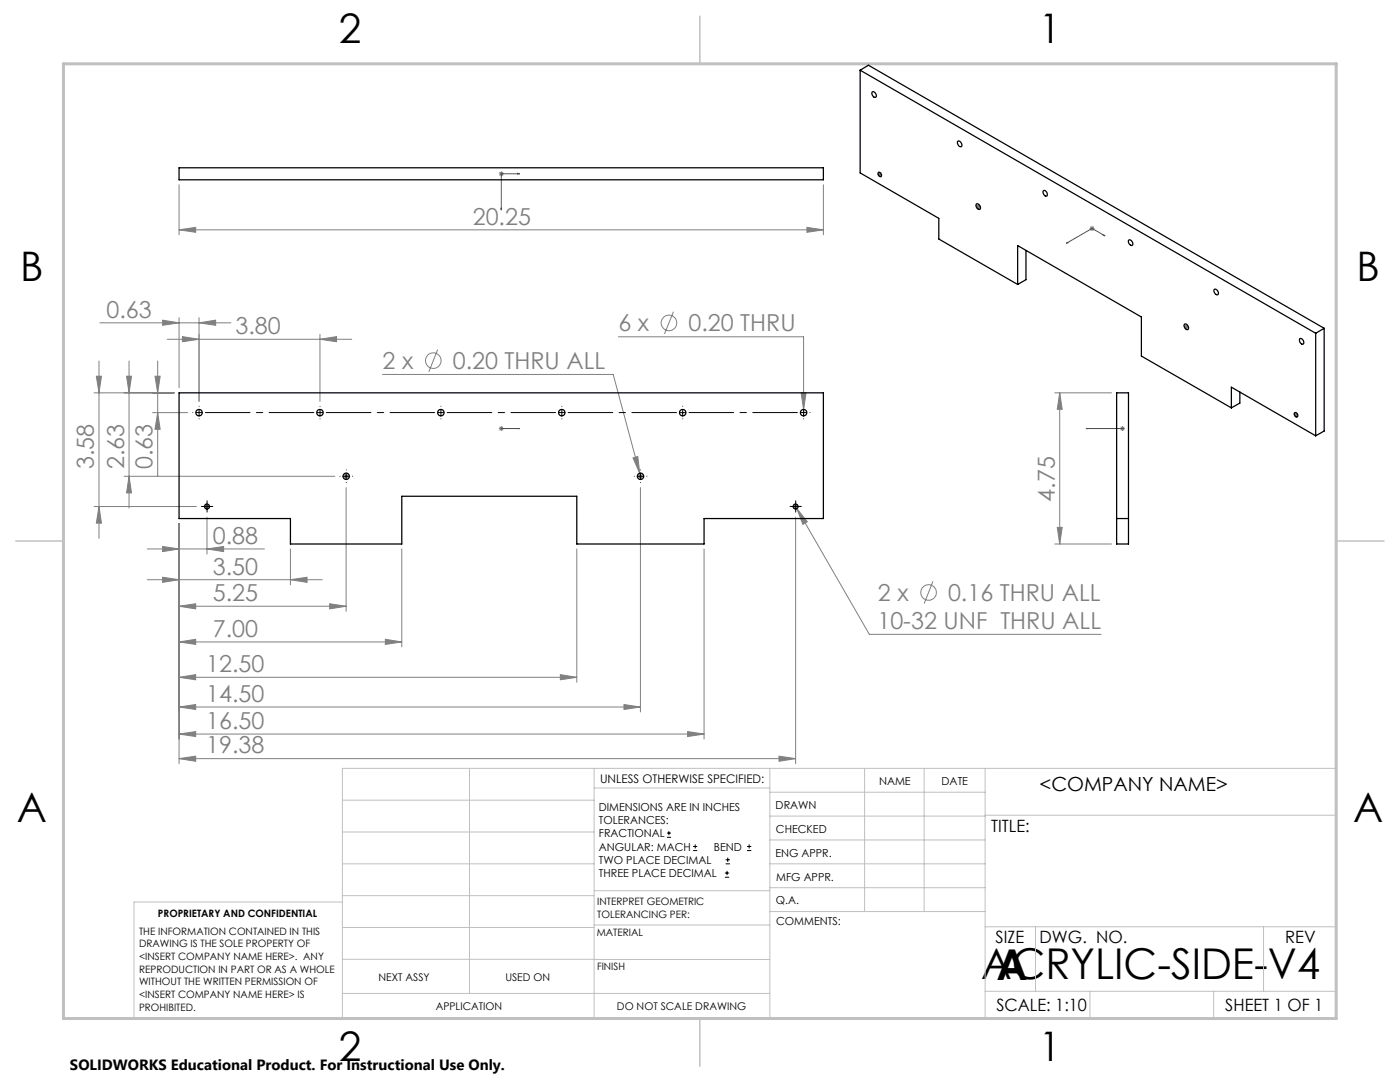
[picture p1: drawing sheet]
<svg xmlns="http://www.w3.org/2000/svg" width="279mm" height="216mm" viewBox="0 0 279 216" stroke-linecap="round" stroke-linejoin="round" font-family="sans-serif">
<g fill="none" stroke="#808080" stroke-width=".2">
<path d="M35.7 36.9v9.9M99.6 34.7h.9M99.7 34.3l.7 .7M100 34.2v1M100.4 34.3l-.7 .7M164.3 36.9v9.9M175.1 34.8h1M175.2 34.5l.7 .7M175.6 34.3v1M175.9 34.5l-.7 .7M35.7 45.9l3.4-.5v1zM35.7 45.9h128.6"/>
<path d="M161 45.4l3.3 .5-3.3 .5zM194.7 41.2h1M194.9 40.9l.7 .7M195.2 40.7v1M195.6 40.9l-.7 .7M217.5 45.6h.9M217.6 45.2l.7 .8M217.9 45.1v1M218.3 45.2l-.7 .8M18.8 78.4h15.9M19.2 75.1h1l-.4 3.3zM19.8 72v35.4"/>
<path d="M19.9 64.4h26.2M25.3 75.1h.9l-.4 3.3zM25.8 72v29.4M30.9 75.1h1.1l-.5 3.3zM31.5 72v23M32.5 63.9l3.2 .5-3.2 .5zM33.4 67.7h36.8M35.7 63.4v14M36.4 67.2l3.3 .5-3.3 .5zM39.7 64.4l3.3-.5v1zM39.7 63.4v16.7M63.9 67.7l3.3-.5v1z"/>
<path d="M63.9 66.7v13.4M76.3 74.7h46.1l5.3 19.7M87.3 69.7l-1.7 4.5M123.4 67.2h37v15.8M134.4 62.2l-1.8 4.4M159.9 78.4h1l-.5 3.3zM210.5 78.4h11.3M211.5 78.4v30.1M211.5 78.4l.5 3.3h-1zM236.3 65.2h.9M236.4 64.8l.7 .7M236.7 64.7v1"/>
<path d="M237.1 64.8l-.7 .7M24.8 95h42M25.8 95l.4 3.4h-.9zM30.4 82.3h7.1M31.5 82.3l.5 3.4h-1.1zM68.6 95h1M68.7 94.7l.7 .7M69.1 94.5v1M69.1 97.3v24.7M69.4 94.7l-.7 .7M99.6 85.5h.9M99.7 85.2l.7 .7"/>
<path d="M100 85v1M100.4 85.2l-.7 .7M126.3 91.4l1-.3 .4 3.3zM127.3 95h1M127.5 94.7l.7 .7M127.7 94.4l.3 1.3M127.8 94.5v1M127.8 97.3v44.8M128.2 94.7l-.7 .7M223.5 85.5h1M223.7 85.2l.7 .7M224 85v1"/>
<path d="M224.4 85.2l-.7 .7M258.2 82.8h1M258.3 82.4l.7 .7M258.7 82.3v1M259 82.4l-.7 .7M18.8 101.1h20.4M19.8 101.1l.4 3.3h-1zM29.4 109.5h23.4M29.4 115.7h34.9M32.5 109l3.2 .5-3.2 .6zM32.5 115.2l3.2 .5-3.2 .5zM35.7 104.5v47.9"/>
<path d="M40.8 101.1h1M41 100.7l.7 .7M41.3 109.5l3.3-.5v1.1zM41.3 103.2v7.4M41.3 100.6v1M41.7 100.7l-.7 .7M58 115.7l3.3-.5v1zM58 109.5v7.2M80.2 109.5v19.6M115.1 109.5v26.6M140.5 109.5v38M158.3 101.1h1"/>
<path d="M158.4 100.7l.7 .7M158.5 100.6l.5 .9M158.8 103.2v49.2M158.8 100.6v1M159 101.5l2.1 2.6-.9 .5zM159 101.5l14.5 25.1h46.2M159.1 100.7l-.7 .7M186.2 116l-1.8 4.4M210.5 108.5h11.3M211 105.2h1l-.5 3.3zM35.7 128.1l3.4-.5v1zM35.7 135.1l3.4-.5v1z"/>
<path d="M35.7 121l3.4-.5v1zM35.7 128.1h44.5M35.7 135.1h79.4M35.7 121h33.4M65.8 120.5l3.3 .5-3.3 .5zM76.9 127.6l3.3 .5-3.3 .5zM111.8 134.6l3.3 .5-3.3 .5zM35.7 146.5l3.4-.5v1zM35.7 141.1l3.4-.5v1zM35.7 151.4l3.4-.5v1zM35.7 146.5h104.8M35.7 141.1h92.1"/>
<path d="M35.7 151.4h123.1M124.5 140.6l3.3 .5-3.3 .5zM137.2 146l3.3 .5-3.3 .5zM155.5 150.9l3.3 .5-3.3 .5z"/>
<circle cx="86.5" cy="72" r="1.55"/>
<circle cx="133.5" cy="64.4" r="1.56"/>
<circle cx="185.3" cy="118.2" r="1.56"/>
</g>
<g fill="none" stroke="#000" stroke-width=".2">
<path d="M68.5 95h1.2M69.1 94.4v1.3M127.2 95h1.2M127.8 94.4v1.3M135.6 82.3h1.3M136.2 81.7v1.3M40.7 101.1h1.2M41.3 100.4v1.3M158.2 101.1h1.2M158.8 100.4v1.3M133.1 167.1h.8M133.1 166.2h.8"/>
<path d="M133.5 165.8v.9M138.3 169.7h.8M138.3 168.9h.8M138.7 168.5v.8M144.7 175h.8M144.7 174.2h.8M144.8 172.4h.9M144.8 171.6h.9M145.1 173.8v.8M145.2 171.1v.9M149.1 169.7h.8M149.1 168.9h.8"/>
<path d="M149.5 168.5v.8"/>
</g>
<g fill="none" stroke="#00f" stroke-width=".2">
<path d="M103.3 34.6l.4 .1h-.4zM103.7 34.7h-3.7v7.2M99.9 41.6h.2l-.1 .3zM212.8 48.5l.2-.1h.1zM220.2 47l.1-.1 .2 .2zM220.5 47.1l-2.6-1.5-5.1 2.9M99.9 85.5h.2zM100 85.5h.1M100 85.5h3.7M103.7 85.5h-.4h.4M216.8 85.5h.3h-.3M216.8 85.5h7.2"/>
<path d="M223.9 85.5h.2zM224 85.5h.1"/>
</g>
<g fill="none" stroke="#c0c0c0" stroke-width=".2">
<path d="M68.3 159.7h50.3M93.7 153.3v44.9M118.6 153.3v49.9M118.6 157.2h35M153.6 153.3v49.9M153.6 158.1h43M172.5 153.3v28.6M184.4 153.3v28.6M196.6 153.3v49.9M68.3 180h-41.6v23.2h240v-49.9h-198.4v49.9M68.3 166h50.3M68.3 178.7h50.3"/>
<path d="M68.3 172.4h50.3M118.6 177.7h35M153.6 162.8h43M153.6 177.1h43M153.6 172.4h43M153.6 167.6h43M196.6 162.7h70.1M68.3 198.2h85.3M68.3 191.4l85.3 .1M68.3 185.1h50.3M118.6 184.6h35M153.6 181.9h43"/>
<path d="M196.6 184.9h70.1M196.6 197.8h70.1M206.7 184.9v12.9M217.5 197.8v5.4M242.2 197.8v5.4M252.2 184.9v12.9"/>
</g>
<path d="M139.7 3.2v9.5M3.1 107.9h9.6M266.7 107.9h9.5M139.7 203.2v9.6" fill="none" stroke="#c0c0c0" stroke-width=".3"/>
<path d="M12.7 12.7h254v190.5h-254z" fill="none" stroke="#c0c0c0" stroke-width=".6"/>
<g fill="none" stroke="#000" stroke-width=".2" stroke-dasharray="15.2 1.3 1.3 1.3">
<path d="M38.5 82.3h.1M39.7 82.3v-.6M39.7 82.3h-.6M39.7 82.3v.6M39.7 82.3h.7M39.7 81.1h.1M39.7 83.6h.1M63.9 82.3v-.6M63.9 82.3h-.7M63.9 82.3v.6M63.9 82.3h.6M63.9 81.1h.1"/>
<path d="M63.9 83.6h.1M67.9 95h-.1M69.1 93.8h.1M69.1 96.3h.1M70.4 95h.1M88 82.3v-.6M88 82.3h-.6M88 82.3v.6M88 82.3h.6M88 81.1h.1M88 83.6h.1M112.1 82.3v-.6"/>
<path d="M112.1 82.3h-.6M112.1 82.3v.6M112.1 82.3h.7M112.1 81.1h.1M112.1 83.6h.1M126.6 95h.1M127.8 93.8h.1M127.8 96.3h.1M129.1 95h.1M136.3 81.1h.1M136.3 83.6h.1M160.4 82.3v-.6"/>
<path d="M160.4 82.3h-.6M160.4 82.3v.6M160.4 82.3h.6M160.4 81.1h.1M160.4 83.6h.1M161.6 82.3h.1M40.7 101.1h-.5M41.3 100.4v-.5M41.3 101.7v.5M42 101.1h.5M158.2 101.1h-.5M158.8 100.4v-.5"/>
<path d="M158.8 101.7v.5M159.4 101.1h.5"/>
</g>
<path d="M41 82.3h21.6M65.1 82.3h21.6M89.2 82.3h21.7M113.4 82.3h21.6M137.5 82.3h21.6" fill="none" stroke="#000" stroke-width=".2" stroke-dasharray="15.2 1.3 1.3 1.3" stroke-dashoffset="6.3"/>
<g fill="#00f">
<path d="M103.3 85.5h.4zM99.9 85.5h.2z"/>
<path d="M103.3 34.6v.1h.4zM99.9 41.6l.1 .3 .1-.3zM223.9 85.5h.2zM216.8 85.5h.3z"/>
<path d="M220.2 47l.3 .1-.2-.2zM212.8 48.5l.3-.1h-.1z"/>
</g>
<g fill="#808080">
<path d="M39.7 64.4l3.3-.5v1zM32.5 63.9l3.2 .5-3.2 .5zM41.3 109.5l3.3-.5v1.1zM32.5 109l3.2 .5-3.2 .6z"/>
<path d="M32.5 115.2l3.2 .5-3.2 .5zM58 115.7l3.3-.5v1zM35.7 128.1l3.4-.5v1zM76.9 127.6l3.3 .5-3.3 .5zM35.7 135.1l3.4-.5v1zM111.8 134.6l3.3 .5-3.3 .5zM35.7 146.5l3.4-.5v1zM137.2 146l3.3 .5-3.3 .5zM36.4 67.2l3.3 .5-3.3 .5zM63.9 67.7l3.3-.5v1zM35.7 121l3.4-.5v1zM65.8 120.5l3.3 .5-3.3 .5zM35.7 141.1l3.4-.5v1zM124.5 140.6l3.3 .5-3.3 .5zM35.7 151.4l3.4-.5v1zM155.5 150.9l3.3 .5-3.3 .5zM159.9 78.4l.5 3.3 .5-3.3zM126.3 91.4l1.4 3-.4-3.3zM159 101.5l1.2 3.1 .9-.5zM35.7 45.9l3.4-.5v1zM161 45.4l3.3 .5-3.3 .5z"/>
<path d="M31.5 82.3l.5 3.4h-1.1zM30.9 75.1h1.1l-.5 3.3zM25.8 95l.4 3.4h-.9zM25.3 75.1h.9l-.4 3.3zM19.8 101.1l.4 3.3h-1zM19.2 75.1h1l-.4 3.3z"/>
<path d="M211.5 78.4l.5 3.3h-1zM211 105.2h1l-.5 3.3z"/>
</g>
<g fill="none" stroke="#000" stroke-width=".25">
<path d="M171.7 14l90.9 52.5M171.7 14l1.6-1 91 52.5M171.7 14v20.5l15.7 9.1v4.1l15.7 9.1M174 18.4l.1-.1a.74 .74 0 0 1 .7 1.1 .73 .73 0 0 1-.8-1zM35.7 33.5h128.6v2.4h-128.6zM175.3 34.4a.54 .54 0 0 1 .5 .3 .54 .54 0 0 1-.1 .6l-.4-.3-.1-.4zM191.1 28.3l.1-.1a.76 .76 0 0 1 .6 1.1l-.5-.2-.2-.4zM208.2 38.1a.59 .59 0 0 1 .7 .3 .59 .59 0 0 1-.2 .8l-.4-.5zM194.8 40.8l.1-.1a.72 .72 0 0 1 .6 1.1l-.3-.1-.3-.3zM203.1 56.8v-7.8l24.7 14.3v7.7l17.9 10.4M204.8 50v5.8l-1.7 1M225.2 48l.1-.1a.72 .72 0 0 1 .7 1.1l-.4-.1-.3-.3z"/>
<path d="M242.3 57.8l.1-.1a.72 .72 0 0 1 .6 1.1h-.3l-.3-.3zM35.7 78.4h128.6v25.1h-23.8v5h-25.4v-9.5h-34.9v9.5h-22.2v-5h-22.3zM222.8 78.4h2.4v30.1h-2.4zM236.3 64.8a.63 .63 0 0 1 .8 .2 .63 .63 0 0 1 0 .8l-.5-.2-.3-.4zM247.4 78.2v2.2l-1.7 1M259.4 67.6a.74 .74 0 0 1 .7 1.1 .72 .72 0 0 1-.7-1.1zM262.6 66.5v20.5M264.3 65.5l-1.7 1M264.3 65.5v20.5l-1.7 1M245.7 81.4v-4.1l16.9 9.7M258.3 82.4a.48 .48 0 0 1 .6 .2 .48 .48 0 0 1-.1 .6l-.3-.1zM222.8 103.5h2.4"/>
<circle cx="39.7" cy="82.3" r=".64"/>
<circle cx="63.9" cy="82.3" r=".64"/>
<circle cx="69.1" cy="95" r=".63"/>
<circle cx="88" cy="82.3" r=".64"/>
<circle cx="112.1" cy="82.3" r=".64"/>
<circle cx="127.8" cy="95" r=".63"/>
<circle cx="136.2" cy="82.3" r=".64"/>
<circle cx="160.4" cy="82.3" r=".64"/>
<circle cx="41.3" cy="101.1" r=".5"/>
<circle cx="158.8" cy="101.1" r=".5"/>
</g>
<g font-size="8.5">
<text x="195.8" y="195.4">ACRYLIC-SIDE-V4</text>
<text x="198.9" y="195.5">A</text>
</g>
<g font-size="8.1">
<text x="67.6" y="8.5">2</text>
<text x="207.3" y="8.5">1</text>
<text x="4" y="56.2">B</text>
<text x="270.7" y="56.2">B</text>
<text x="3.3" y="164.1">A</text>
<text x="270" y="164.1">A</text>
<text x="67.6" y="211.7">2</text>
<text x="207.3" y="211.7">1</text>
</g>
<g font-size="4.7" fill="#808080">
<text x="94.3" y="44.8">20.25</text>
<text x="21.2" y="63.4">0.63</text>
<text x="47" y="66.7">3.80</text>
<text x="123.4" y="66.1">6 x</text>
<text x="137.4" y="66.1">0.20 THRU</text>
<text x="76.4" y="73.6">2 x</text>
<text x="90.3" y="73.6">0.20 THRU ALL</text>
<text x="18.8" y="93.7" transform="rotate(-90 18.8 93.7)">3.58</text>
<text x="24.8" y="93.7" transform="rotate(-90 24.8 93.7)">2.63</text>
<text x="30.5" y="93.7" transform="rotate(-90 30.5 93.7)">0.63</text>
<text x="210.5" y="100.1" transform="rotate(-90 210.5 100.1)">4.75</text>
<text x="42.5" y="108.5">0.88</text>
<text x="42.5" y="114.7">3.50</text>
<text x="42.5" y="119.9">5.25</text>
<text x="175.2" y="119.9">2 x</text>
<text x="189.2" y="119.9">0.16 THRU ALL</text>
<text x="175.1" y="125.5">10-32 UNF THRU ALL</text>
<text x="42.5" y="127">7.00</text>
<text x="41.2" y="134.1">12.50</text>
<text x="41.2" y="140">14.50</text>
<text x="41.2" y="145.4">16.50</text>
<text x="41.2" y="150.4">19.38</text>
</g>
<text font-size="3.9" x="207.5" y="157.8">&lt;COMPANY NAME&gt;</text>
<g font-size="3.4">
<text x="197.8" y="166">TITLE:</text>
<text x="198.7" y="188.1">SIZE</text>
<text x="207.5" y="188.1">DWG. NO.</text>
<text x="256.5" y="188.2">REV</text>
<text x="198.8" y="201.7">SCALE: 1:10</text>
<text x="244.5" y="201.7">SHEET 1 OF 1</text>
</g>
<text font-size="3" x="14" y="213.5">SOLIDWORKS Educational Product. For Instructional Use Only.</text>
<text font-size="2.4" x="119.8" y="156.2">UNLESS OTHERWISE SPECIFIED:</text>
<g font-size="2.2">
<text x="119.5" y="161.8">DIMENSIONS ARE IN INCHES</text>
<text x="154.8" y="161.4">DRAWN</text>
<text x="175.4" y="156.6">NAME</text>
<text x="187.9" y="156.7">DATE</text>
<text x="119.5" y="164.4">TOLERANCES:</text>
<text x="119.5" y="167.1">FRACTIONAL</text>
<text x="154.9" y="166.3">CHECKED</text>
<text x="119.5" y="169.7">ANGULAR: MACH</text>
<text x="119.5" y="172.4">TWO PLACE DECIMAL</text>
<text x="142.5" y="169.7">BEND</text>
<text x="154.8" y="170.9">ENG APPR.</text>
<text x="119.5" y="175">THREE PLACE DECIMAL</text>
<text x="154.9" y="175.7">MFG APPR.</text>
<text x="154.9" y="180.4">Q.A.</text>
<text x="154.9" y="184.6">COMMENTS:</text>
</g>
<g font-size="2.1">
<text x="75.5" y="195.7">NEXT ASSY</text>
<text x="100.9" y="195.7">USED ON</text>
<text x="86.9" y="201.5">APPLICATION</text>
<text x="123.1" y="201.6">DO NOT SCALE DRAWING</text>
</g>
<g font-size="2">
<text x="31.5" y="182.9">PROPRIETARY AND CONFIDENTIAL</text>
<text x="119.2" y="180.6">INTERPRET GEOMETRIC</text>
<text x="119.2" y="183.1">TOLERANCING PER:</text>
<text x="27.8" y="186.5">THE INFORMATION CONTAINED IN THIS</text>
<text x="27.8" y="189">DRAWING IS THE SOLE PROPERTY OF</text>
<text x="27.8" y="191.6">&lt;INSERT COMPANY NAME HERE&gt;. ANY</text>
<text x="119.1" y="186.7">MATERIAL</text>
<text x="27.8" y="194.1">REPRODUCTION IN PART OR AS A WHOLE</text>
<text x="27.8" y="196.6">WITHOUT THE WRITTEN PERMISSION OF</text>
<text x="119.1" y="193.5">FINISH</text>
<text x="27.8" y="199.1">&lt;INSERT COMPANY NAME HERE&gt; IS</text>
<text x="27.8" y="201.7">PROHIBITED.</text>
</g>
</svg>
